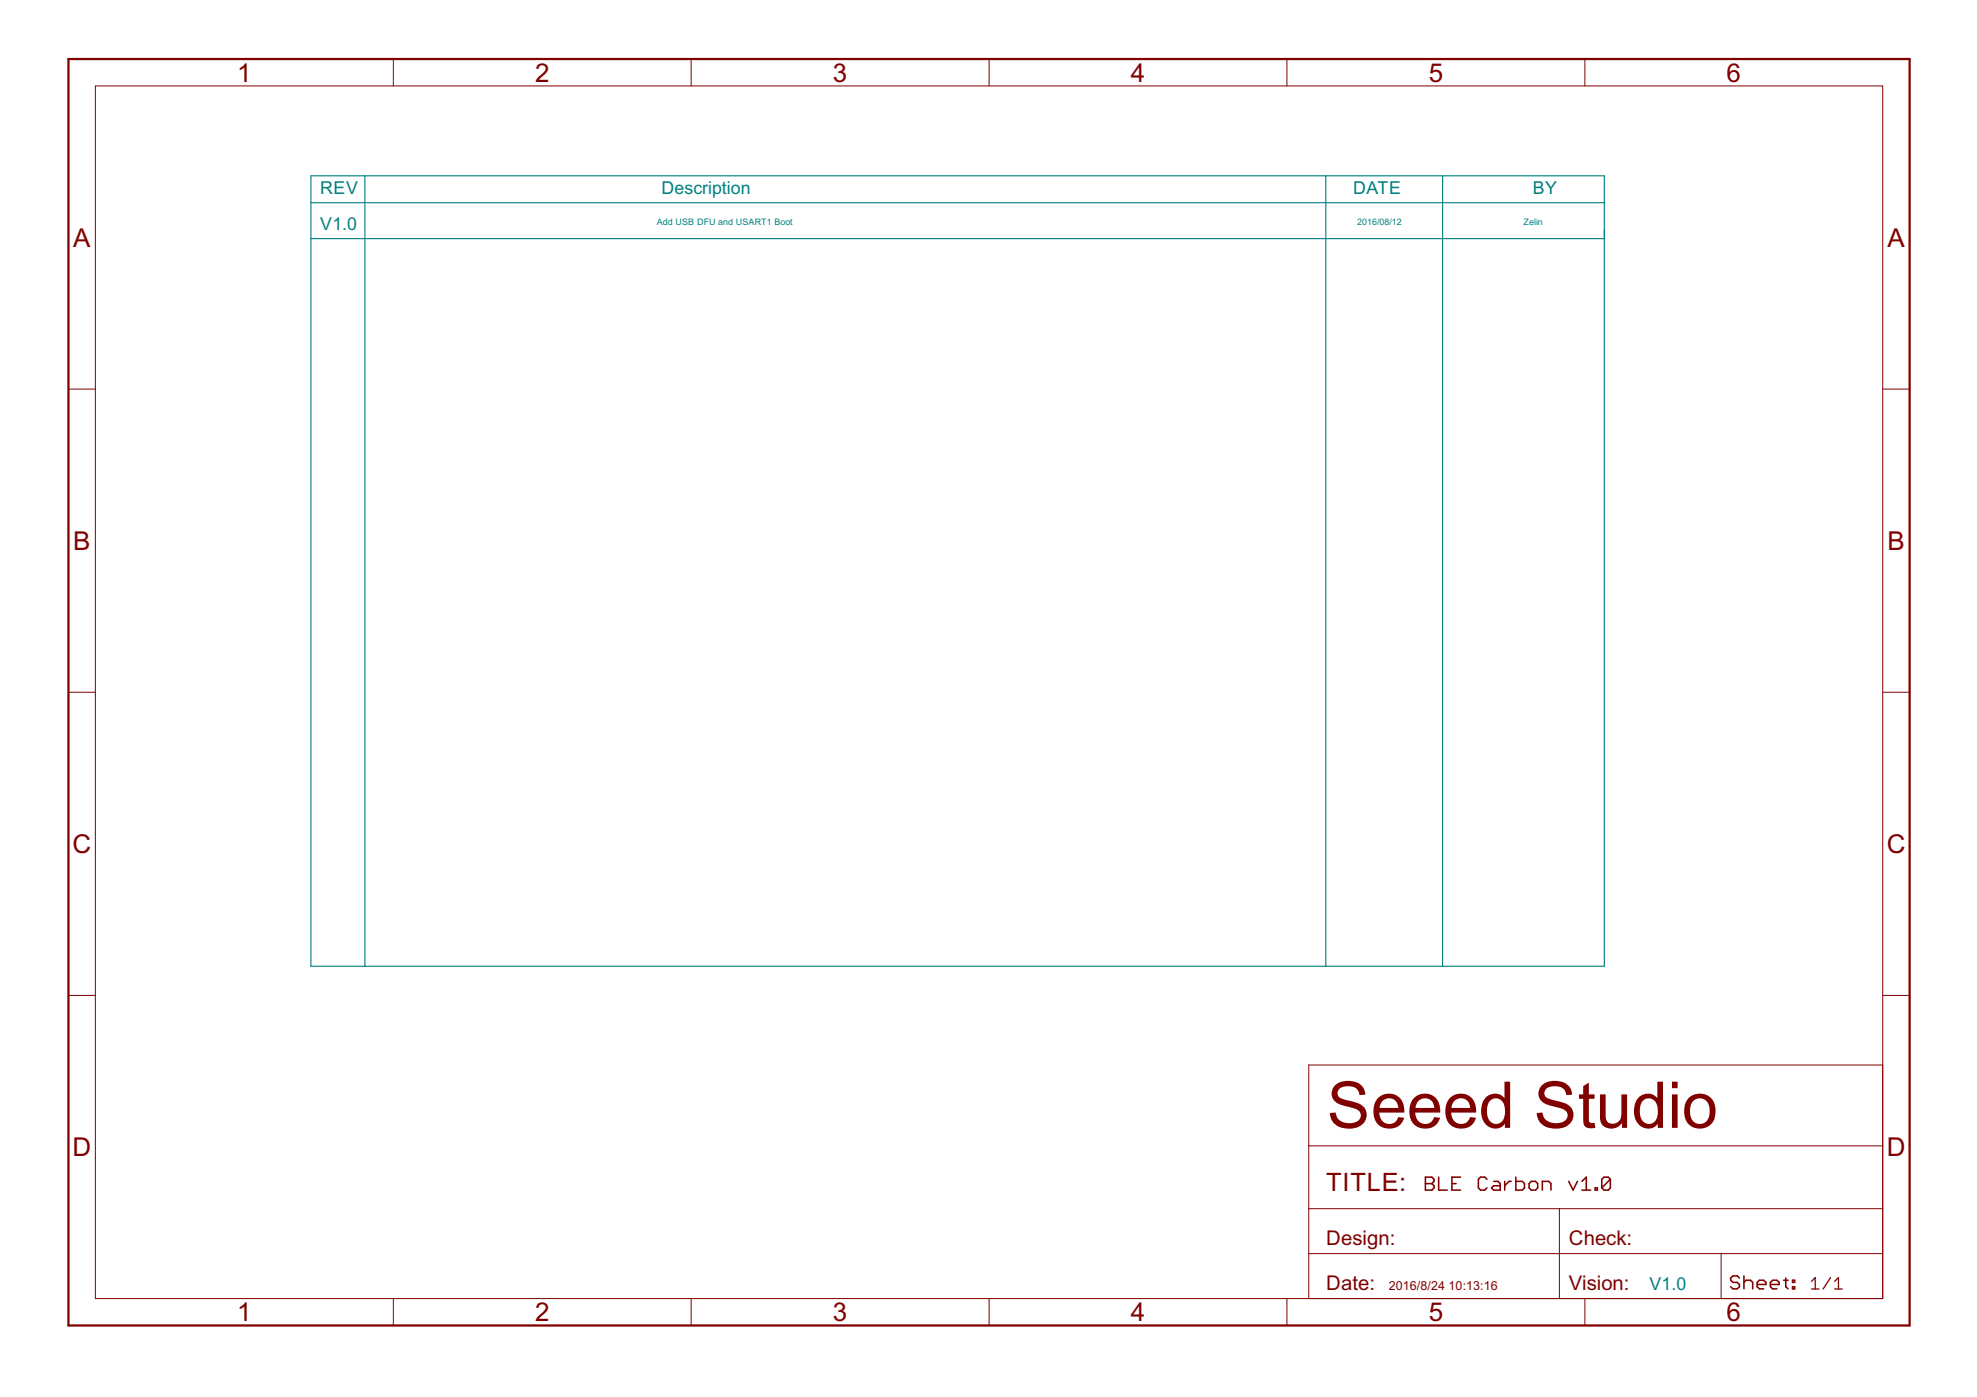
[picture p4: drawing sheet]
<svg xmlns="http://www.w3.org/2000/svg" width="297mm" height="210mm" viewBox="0 0 297 210" stroke-linecap="round" stroke-linejoin="round" font-family="sans-serif">
<path d="M46.7 35.9h194.3M46.7 26.4h194.3v118.8h-194.3zM46.7 30.5h194.3M54.8 26.4v118.8M199.2 26.4v118.8M216.7 26.4v118.8" fill="none" stroke="#008080" stroke-width=".17"/>
<g fill="none" stroke="#800000" stroke-width=".15">
<path d="M14.3 12.9h268.6v182.2h-268.6zM59.1 8.9v4M103.8 8.9v4M148.6 8.9v4M193.4 8.9v4M238.1 8.9v4M10.3 58.5h4M282.9 58.5h4M10.3 104h4M282.9 104h4M10.3 149.6h4M282.9 149.6h4"/>
<path d="M196.6 172.2h86.3M282.9 160h-86.3v35.1M59.1 195.1v4.1M103.8 195.1v4.1M148.6 195.1v4.1M193.4 195.1v4.1M196.6 188.4h86.3M196.6 181.6h86.3M234.3 181.6v13.5M238.1 195.1v4.1M258.6 188.4v6.7"/>
</g>
<g fill="none" stroke="#800000" stroke-width=".23">
<path d="M214.2 176.9h.9l.4 .3v.3l-.4 .3 .4 .4v.3l-.4 .3h-.9zM214.2 177.8h.9M216.2 176.9v1.9h1.2M218.1 177.8h.7M219.4 176.9h-1.3v1.9h1.3M223.4 177.2l-.3-.3h-.7l-.3 .3v1.3l.3 .3h.7l.3-.3M224.4 177.5h.7l.3 .3v1h-1l-.3-.3 .3-.3h1M226.1 177.5v1.3M227.1 177.5h-.4l-.6 .7M227.8 176.9v1.9h.9l.3-.3v-.7l-.3-.3h-.9M230.1 177.5h.6l.3 .3v.7l-.3 .3h-.6l-.4-.3v-.7zM231.7 178.8v-1.3h1l.3 .3v1"/>
<path d="M235.7 177.5l.6 1.3 .7-1.3M237.7 178.8h1.3M237.7 177.5l.6-.6v1.9M239.7 178.5h.3v.3h-.3zM242 177.2l-.4-.3h-.6l-.3 .3v1.3M242 177.2v1.3l-.4 .3h-.6l-.3-.3M242 177.2l-1.3 1.3M261.3 192l-.3-.3h-.6l-.4 .3v.4l.4 .3h.6l.3 .3v.3l-.3 .4h-.6l-.4-.4M262 192.7l.4-.3h.6l.3 .3v1M262 191.7v2M264 193h1.3v-.3l-.3-.3h-.6l-.4 .3v.6l.4 .4h.6M266 193h1.3v-.3l-.3-.3h-.7l-.3 .3v.6l.3 .4h.7"/>
<path d="M268 192.4h.6M268.3 192v1.3l.3 .4M269.3 192.4h.3v.3h-.3zM269.3 193.3h.3v.4h-.3z"/>
</g>
<path d="M10.3 8.9h276.6v190.3h-276.6z" fill="none" stroke="#800000" stroke-width=".34"/>
<path d="M272.2 192.5l.5-.5v1.7M272.2 193.7h1.1M275 192l-1.1 1.7M275.7 193.7h1.1M275.7 192.5l.5-.5v1.7" fill="none" stroke="#800000" stroke-width=".19"/>
<text font-size="10.8" fill="#800000" x="199.4" y="169.5">Seeed Studio</text>
<g font-size="4.4" fill="#800000">
<text x="35.6" y="12.3">1</text>
<text x="80.4" y="12.3">2</text>
<text x="125.1" y="12.3">3</text>
<text x="169.9" y="12.3">4</text>
<text x="214.7" y="12.3">5</text>
<text x="259.4" y="12.3">6</text>
<text x="11" y="37.1">A</text>
<text x="283.6" y="37.1">A</text>
<text x="11" y="82.6">B</text>
<text x="283.6" y="82.6">B</text>
<text x="10.9" y="128.2">C</text>
<text x="283.5" y="128.2">C</text>
<text x="10.9" y="173.7">D</text>
<text x="283.5" y="173.7">D</text>
<text x="35.6" y="198.5">1</text>
<text x="80.4" y="198.5">2</text>
<text x="125.1" y="198.5">3</text>
<text x="169.9" y="198.5">4</text>
<text x="214.7" y="198.5">5</text>
<text x="259.4" y="198.5">6</text>
</g>
<text font-size="4.3" fill="#800000" x="199.3" y="178.9">TITLE:</text>
<g font-size="3.4" fill="#800000">
<text x="199.3" y="187">Design:</text>
<text x="235.7" y="187">Check:</text>
<text x="199.3" y="193.8">Date:</text>
<text x="235.7" y="193.8">Vision:</text>
</g>
<g font-size="3" fill="#008080">
<text x="48.1" y="29.1">REV</text>
<text x="99.4" y="29.1">Description</text>
<text x="203.3" y="29.1">DATE</text>
<text x="230.3" y="29.1">BY</text>
<text x="48.1" y="34.5">V1.0</text>
<text x="247.8" y="193.8">V1.0</text>
</g>
<g font-size="2.1" fill="#800000">
<text x="208.7" y="193.8">2016/8/24</text>
<text x="217.7" y="193.8">10:13:16</text>
</g>
<g font-size="1.5" fill="#008080">
<text x="98.7" y="33.8">Add USB DFU and USART1 Boot</text>
<text x="203.9" y="33.8">2016/08/12</text>
<text x="228.9" y="33.8">Zelin</text>
</g>
</svg>
